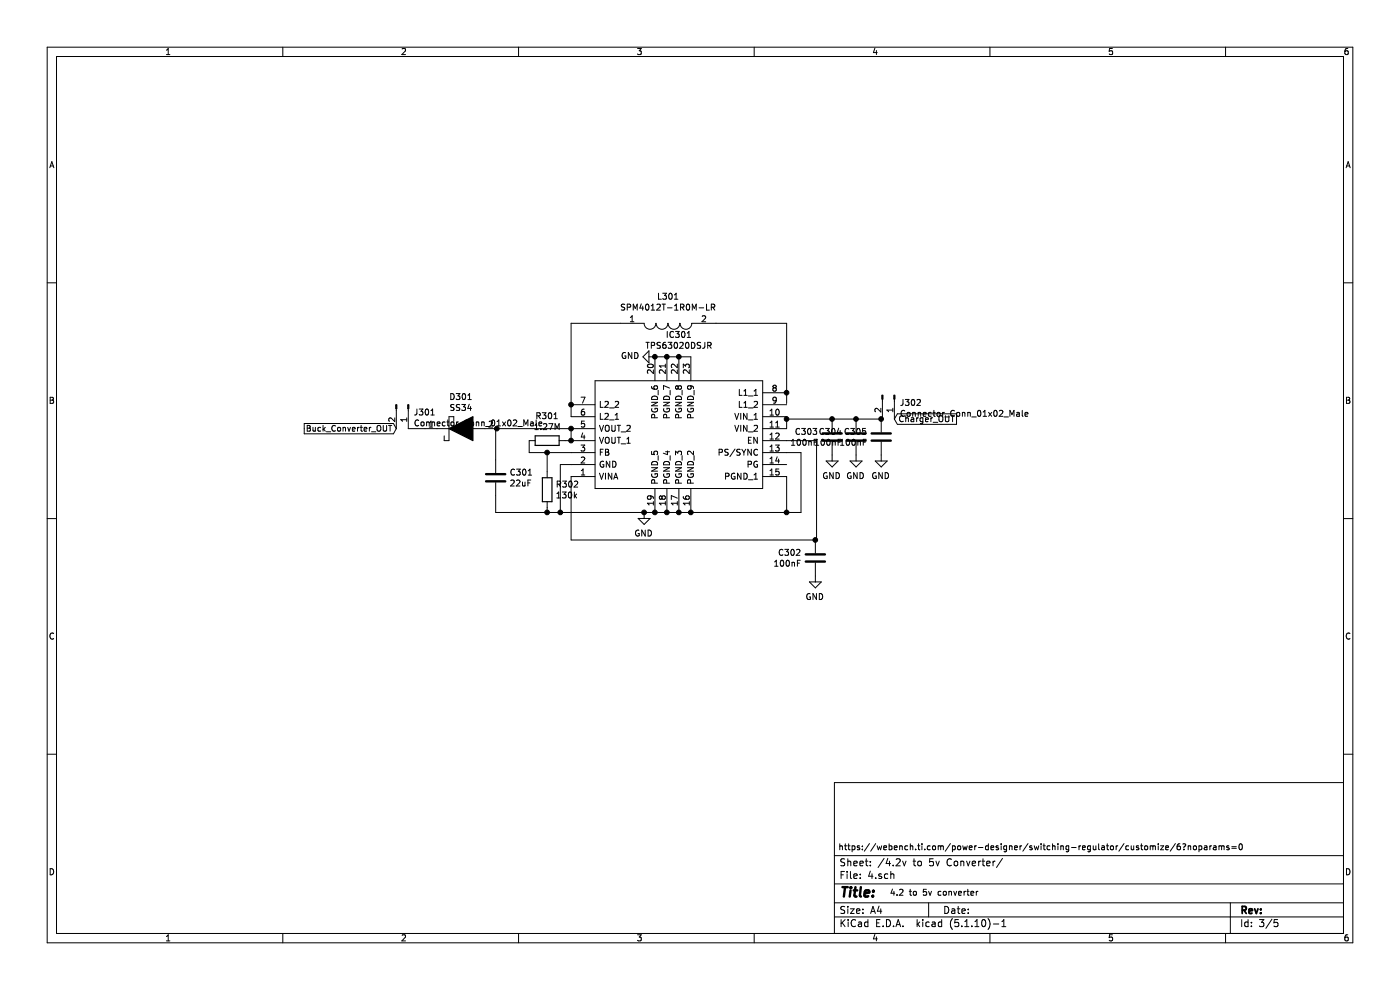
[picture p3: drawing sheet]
EESchema Schematic File Version 4
EELAYER 30 0
EELAYER END
$Descr A4 11693 8268
encoding utf-8
Sheet 3 5
Title ""
Date ""
Rev ""
Comp ""
Comment1 ""
Comment2 ""
Comment3 ""
Comment4 ""
$EndDescr
Text Notes 7430 7490 0    50   ~ 0
4.2 to 5v converter 
Wire Wire Line
	6820 3680 6820 4510
$Comp
L Device:C C?
U 1 1
P 6810 4660
AR Path="/61A53257" Ref="C?"  Part="1" 
AR Path="/61A31654/61A53257" Ref="C302"  Part="1" 
F 0 "C302" H 6925 4706 50  0000 L CNN
F 1 "100nF" H 6925 4615 50  0000 L CNN
F 2 "Capacitor_SMD:C_0805_2012Metric" H 6848 4510 50  0001 C CNN
F 3 "~" H 6810 4660 50  0001 C CNN
	1    6810 4660
	-1   0    0    -1  
$EndComp
$Comp
L Device:R R?
U 1 1
P 4570 3680
AR Path="/61A5325D" Ref="R?"  Part="1" 
AR Path="/61A31654/61A5325D" Ref="R301"  Part="1" 
F 0 "R301" V 4363 3680 50  0000 C CNN
F 1 "1.27M" V 4454 3680 50  0000 C CNN
F 2 "Resistor_SMD:R_0603_1608Metric" V 4500 3680 50  0001 C CNN
F 3 "~" H 4570 3680 50  0001 C CNN
F 4 "C166902" V 4570 3680 50  0001 C CNN "JLCPCB"
	1    4570 3680
	0    -1   1    0   
$EndComp
$Comp
L Device:R R?
U 1 1
P 4570 4090
AR Path="/61A53263" Ref="R?"  Part="1" 
AR Path="/61A31654/61A53263" Ref="R302"  Part="1" 
F 0 "R302" H 4500 4136 50  0000 R CNN
F 1 "130k" H 4500 4045 50  0000 R CNN
F 2 "Resistor_SMD:R_0805_2012Metric" V 4500 4090 50  0001 C CNN
F 3 "~" H 4570 4090 50  0001 C CNN
	1    4570 4090
	-1   0    0    -1  
$EndComp
Wire Wire Line
	4720 3680 4770 3680
Wire Wire Line
	4420 3680 4420 3780
Wire Wire Line
	4420 3780 4570 3780
Wire Wire Line
	4570 3940 4570 3780
Connection ~ 4570 3780
Wire Wire Line
	4570 3780 4770 3780
Wire Wire Line
	4770 3580 4770 3680
$Comp
L Device:C C?
U 1 1
P 4140 3990
AR Path="/61A53270" Ref="C?"  Part="1" 
AR Path="/61A31654/61A53270" Ref="C301"  Part="1" 
F 0 "C301" H 4025 4036 50  0000 R CNN
F 1 "22uF" H 4025 3945 50  0000 R CNN
F 2 "Capacitor_SMD:C_0805_2012Metric" H 4178 3840 50  0001 C CNN
F 3 "~" H 4140 3990 50  0001 C CNN
	1    4140 3990
	-1   0    0    -1  
$EndComp
Wire Wire Line
	4770 3580 4150 3580
Wire Wire Line
	4140 3580 4140 3840
Wire Wire Line
	5180 2700 4770 2700
$Comp
L power:GND #PWR?
U 1 1
P 5470 2980
AR Path="/61A53280" Ref="#PWR?"  Part="1" 
AR Path="/61A31654/61A53280" Ref="#PWR0302"  Part="1" 
F 0 "#PWR0302" H 5470 2730 50  0001 C CNN
F 1 "GND" V 5475 2852 50  0000 R CNN
F 2 "" H 5470 2980 50  0001 C CNN
F 3 "" H 5470 2980 50  0001 C CNN
	1    5470 2980
	0    1    -1   0   
$EndComp
Connection ~ 6570 4280
Wire Wire Line
	6690 4280 6570 4280
Wire Wire Line
	6690 3780 6690 4280
Wire Wire Line
	6570 3980 6570 4280
Wire Wire Line
	4570 4240 4570 4280
Wire Wire Line
	4570 4280 4140 4280
Connection ~ 4570 4280
Wire Wire Line
	4140 4280 4140 4140
Wire Wire Line
	4770 4510 4770 3980
Wire Wire Line
	6820 4510 6810 4510
$Comp
L power:GND #PWR?
U 1 1
P 5380 4280
AR Path="/61A53290" Ref="#PWR?"  Part="1" 
AR Path="/61A31654/61A53290" Ref="#PWR0301"  Part="1" 
F 0 "#PWR0301" H 5380 4030 50  0001 C CNN
F 1 "GND" H 5385 4107 50  0000 C CNN
F 2 "" H 5380 4280 50  0001 C CNN
F 3 "" H 5380 4280 50  0001 C CNN
	1    5380 4280
	-1   0    0    -1  
$EndComp
Connection ~ 5380 4280
Wire Wire Line
	5380 4280 4680 4280
Wire Wire Line
	4770 3880 4680 3880
Wire Wire Line
	4680 3880 4680 4280
Connection ~ 4680 4280
Wire Wire Line
	4680 4280 4570 4280
$Comp
L power:GND #PWR?
U 1 1
P 6810 4810
AR Path="/61A5329C" Ref="#PWR?"  Part="1" 
AR Path="/61A31654/61A5329C" Ref="#PWR0303"  Part="1" 
F 0 "#PWR0303" H 6810 4560 50  0001 C CNN
F 1 "GND" H 6815 4637 50  0000 C CNN
F 2 "" H 6810 4810 50  0001 C CNN
F 3 "" H 6810 4810 50  0001 C CNN
	1    6810 4810
	-1   0    0    -1  
$EndComp
$Comp
L Device:C C?
U 1 1
P 6950 3650
AR Path="/61A532A2" Ref="C?"  Part="1" 
AR Path="/61A31654/61A532A2" Ref="C303"  Part="1" 
F 0 "C303" H 7065 3696 50  0000 L CNN
F 1 "100nF" H 7065 3605 50  0000 L CNN
F 2 "Capacitor_SMD:C_0805_2012Metric" H 6988 3500 50  0001 C CNN
F 3 "~" H 6950 3650 50  0001 C CNN
	1    6950 3650
	-1   0    0    -1  
$EndComp
$Comp
L power:GND #PWR?
U 1 1
P 6950 3800
AR Path="/61A532A8" Ref="#PWR?"  Part="1" 
AR Path="/61A31654/61A532A8" Ref="#PWR0304"  Part="1" 
F 0 "#PWR0304" H 6950 3550 50  0001 C CNN
F 1 "GND" H 6955 3627 50  0000 C CNN
F 2 "" H 6950 3800 50  0001 C CNN
F 3 "" H 6950 3800 50  0001 C CNN
	1    6950 3800
	-1   0    0    -1  
$EndComp
Wire Wire Line
	7370 3500 7360 3500
Text GLabel 7470 3500 2    50   Input ~ 0
Charger_OUT
Wire Wire Line
	3410 3580 3550 3580
Text Notes 7000 7110 0    50   ~ 0
https://webench.ti.com/power-designer/switching-regulator/customize/6?noparams=0
Connection ~ 6810 4510
Wire Wire Line
	4770 4510 6810 4510
$Comp
L Device:C C?
U 1 1
P 7150 3650
AR Path="/61A532B9" Ref="C?"  Part="1" 
AR Path="/61A31654/61A532B9" Ref="C304"  Part="1" 
F 0 "C304" H 7265 3696 50  0000 L CNN
F 1 "100nF" H 7265 3605 50  0000 L CNN
F 2 "Capacitor_SMD:C_0805_2012Metric" H 7188 3500 50  0001 C CNN
F 3 "~" H 7150 3650 50  0001 C CNN
	1    7150 3650
	-1   0    0    -1  
$EndComp
$Comp
L power:GND #PWR?
U 1 1
P 7150 3800
AR Path="/61A532BF" Ref="#PWR?"  Part="1" 
AR Path="/61A31654/61A532BF" Ref="#PWR0305"  Part="1" 
F 0 "#PWR0305" H 7150 3550 50  0001 C CNN
F 1 "GND" H 7155 3627 50  0000 C CNN
F 2 "" H 7150 3800 50  0001 C CNN
F 3 "" H 7150 3800 50  0001 C CNN
	1    7150 3800
	-1   0    0    -1  
$EndComp
$Comp
L Device:C C?
U 1 1
P 7360 3650
AR Path="/61A532C5" Ref="C?"  Part="1" 
AR Path="/61A31654/61A532C5" Ref="C305"  Part="1" 
F 0 "C305" H 7475 3696 50  0000 L CNN
F 1 "100nF" H 7475 3605 50  0000 L CNN
F 2 "Capacitor_SMD:C_0805_2012Metric" H 7398 3500 50  0001 C CNN
F 3 "~" H 7360 3650 50  0001 C CNN
	1    7360 3650
	-1   0    0    -1  
$EndComp
$Comp
L power:GND #PWR?
U 1 1
P 7360 3800
AR Path="/61A532CB" Ref="#PWR?"  Part="1" 
AR Path="/61A31654/61A532CB" Ref="#PWR0306"  Part="1" 
F 0 "#PWR0306" H 7360 3550 50  0001 C CNN
F 1 "GND" H 7365 3627 50  0000 C CNN
F 2 "" H 7360 3800 50  0001 C CNN
F 3 "" H 7360 3800 50  0001 C CNN
	1    7360 3800
	-1   0    0    -1  
$EndComp
Connection ~ 7150 3500
Connection ~ 7360 3500
Wire Wire Line
	7360 3500 7150 3500
Wire Wire Line
	6950 3500 7150 3500
Connection ~ 6570 3280
Connection ~ 5670 4280
Wire Wire Line
	5570 4280 5670 4280
Connection ~ 5570 4280
Connection ~ 5770 4280
Connection ~ 5470 4280
Wire Wire Line
	5670 2980 5770 2980
Connection ~ 5670 2980
Connection ~ 5570 2980
Connection ~ 5470 2980
Wire Wire Line
	5570 2980 5670 2980
Wire Wire Line
	5470 2980 5570 2980
Connection ~ 4770 3380
Wire Wire Line
	4770 3380 4770 3480
Wire Wire Line
	4770 2700 4770 3380
Connection ~ 4770 3680
Connection ~ 4770 3580
Wire Wire Line
	5670 4280 5770 4280
Wire Wire Line
	5770 4280 6570 4280
Wire Wire Line
	5470 4280 5570 4280
Wire Wire Line
	5380 4280 5470 4280
Wire Wire Line
	6570 3370 6570 3280
Wire Wire Line
	6570 2700 6570 3280
Wire Wire Line
	6570 3780 6690 3780
Wire Wire Line
	6570 3680 6820 3680
$Comp
L CI_ComPCB-rescue:TPS63020DSJR-SamacSys_Parts IC?
U 1 1
P 5770 4280
AR Path="/61A532F4" Ref="IC?"  Part="1" 
AR Path="/61A31654/61A532F4" Ref="IC301"  Part="1" 
F 0 "IC301" V 7251 4180 50  0000 C CNN
F 1 "TPS63020DSJR" V 7160 4180 50  0000 C CNN
F 2 "SamacSys_Parts:TPS63020DSJR" H 6920 4880 50  0001 L CNN
F 3 "https://www.ti.com/lit/ds/symlink/tps63020.pdf?HQS=dis-dk-null-digikeymode-dsf-pf-null-wwe&ts=1623612296427" H 6920 4780 50  0001 L CNN
F 4 "Conv DC-DC 1.8V to 5.5V Synchronous Step Down/Synchronous Step Up Single-Out 1.2V to 5.5V 3A 14-Pin VSON EP T/R" H 6920 4680 50  0001 L CNN "Description"
F 5 "1" H 6920 4580 50  0001 L CNN "Height"
F 6 "595-TPS63020DSJR" H 6920 4480 50  0001 L CNN "Mouser Part Number"
F 7 "https://www.mouser.co.uk/ProductDetail/Texas-Instruments/TPS63020DSJR?qs=C44r%252BX3hXgL3LjjgiOMWew%3D%3D" H 6920 4380 50  0001 L CNN "Mouser Price/Stock"
F 8 "Texas Instruments" H 6920 4280 50  0001 L CNN "Manufacturer_Name"
F 9 "TPS63020DSJR" H 6920 4180 50  0001 L CNN "Manufacturer_Part_Number"
	1    5770 4280
	0    1    -1   0   
$EndComp
Wire Wire Line
	6570 3480 6570 3500
Wire Wire Line
	6950 3500 6570 3500
Connection ~ 6950 3500
Connection ~ 6570 3500
Wire Wire Line
	6570 3500 6570 3580
Text GLabel 3310 3580 0    48   Input ~ 0
Buck_Converter_OUT
$Comp
L CI_ComPCB-rescue:Connector_Conn_01x02_Male-CI_ComPCB-cache J301
U 1 1
P 3410 3380
AR Path="/61294C10" Ref="J301"  Part="1" 
AR Path="/61A31654/61294C10" Ref="J301"  Part="1" 
F 0 "J301" V 3472 3424 50  0000 L CNN
F 1 "Connector_Conn_01x02_Male" V 3563 3424 50  0000 L CNN
F 2 "Connector_PinHeader_2.54mm:PinHeader_1x02_P2.54mm_Vertical" H 3410 3380 50  0001 C CNN
F 3 "" H 3410 3380 50  0001 C CNN
	1    3410 3380
	0    1    1    0   
$EndComp
$Comp
L CI_ComPCB-rescue:Connector_Conn_01x02_Male-CI_ComPCB-cache J302
U 1 1
P 7470 3300
AR Path="/61298A1D" Ref="J302"  Part="1" 
AR Path="/61A31654/61298A1D" Ref="J302"  Part="1" 
F 0 "J302" V 7532 3344 50  0000 L CNN
F 1 "Connector_Conn_01x02_Male" V 7623 3344 50  0000 L CNN
F 2 "Connector_PinHeader_2.54mm:PinHeader_1x02_P2.54mm_Vertical" H 7470 3300 50  0001 C CNN
F 3 "" H 7470 3300 50  0001 C CNN
	1    7470 3300
	0    1    1    0   
$EndComp
$Comp
L CI_ComPCB-rescue:SS34-SamacSys_Parts D301
U 1 1
P 3450 3580
F 0 "D301" H 3850 3847 50  0000 C CNN
F 1 "SS34" H 3850 3756 50  0000 C CNN
F 2 "digikey-footprints:DO-214AC" H 3950 3730 50  0001 L CNN
F 3 "https://componentsearchengine.com/Datasheets/2/SS34.pdf" H 3950 3630 50  0001 L CNN
F 4 "ON Semi SS34 SMT Schottky Diode, 40V 3A, 2-Pin DO-214AB" H 3950 3530 50  0001 L CNN "Description"
F 5 "2.56" H 3950 3430 50  0001 L CNN "Height"
F 6 "512-SS34" H 3950 3330 50  0001 L CNN "Mouser Part Number"
F 7 "https://www.mouser.co.uk/ProductDetail/ON-Semiconductor-Fairchild/SS34?qs=2ONuHmP%2FXzb3ub11UdFfdQ%3D%3D" H 3950 3230 50  0001 L CNN "Mouser Price/Stock"
F 8 "ON Semiconductor" H 3950 3130 50  0001 L CNN "Manufacturer_Name"
F 9 "SS34" H 3950 3030 50  0001 L CNN "Manufacturer_Part_Number"
	1    3450 3580
	1    0    0    -1  
$EndComp
Connection ~ 4150 3580
Wire Wire Line
	4150 3580 4140 3580
$Comp
L CI_ComPCB-rescue:SPM4012T-1R0M-LR-SamacSys_Parts L301
U 1 1
P 5180 2700
F 0 "L301" H 5580 2925 50  0000 C CNN
F 1 "SPM4012T-1R0M-LR" H 5580 2834 50  0000 C CNN
F 2 "SamacSys_Parts:SPM4010-4020" H 5830 2750 50  0001 L CNN
F 3 "https://product.tdk.com/en/system/files?file=dam/doc/product/inductor/inductor/smd/catalog/inductor_commercial_power_spm4012-lr_en.pdf" H 5830 2650 50  0001 L CNN
F 4 "Inductors for Power Circuits" H 5830 2550 50  0001 L CNN "Description"
F 5 "" H 5830 2450 50  0001 L CNN "Height"
F 6 "810-SPM4012T1R0MLR" H 5830 2350 50  0001 L CNN "Mouser Part Number"
F 7 "https://www.mouser.co.uk/ProductDetail/TDK/SPM4012T-1R0M-LR?qs=P8zzrVhehatQMi5Yn%252Bik7A%3D%3D" H 5830 2250 50  0001 L CNN "Mouser Price/Stock"
F 8 "TDK" H 5830 2150 50  0001 L CNN "Manufacturer_Name"
F 9 "SPM4012T-1R0M-LR" H 5830 2050 50  0001 L CNN "Manufacturer_Part_Number"
	1    5180 2700
	1    0    0    -1  
$EndComp
Wire Wire Line
	5980 2700 6570 2700
$EndSCHEMATC
